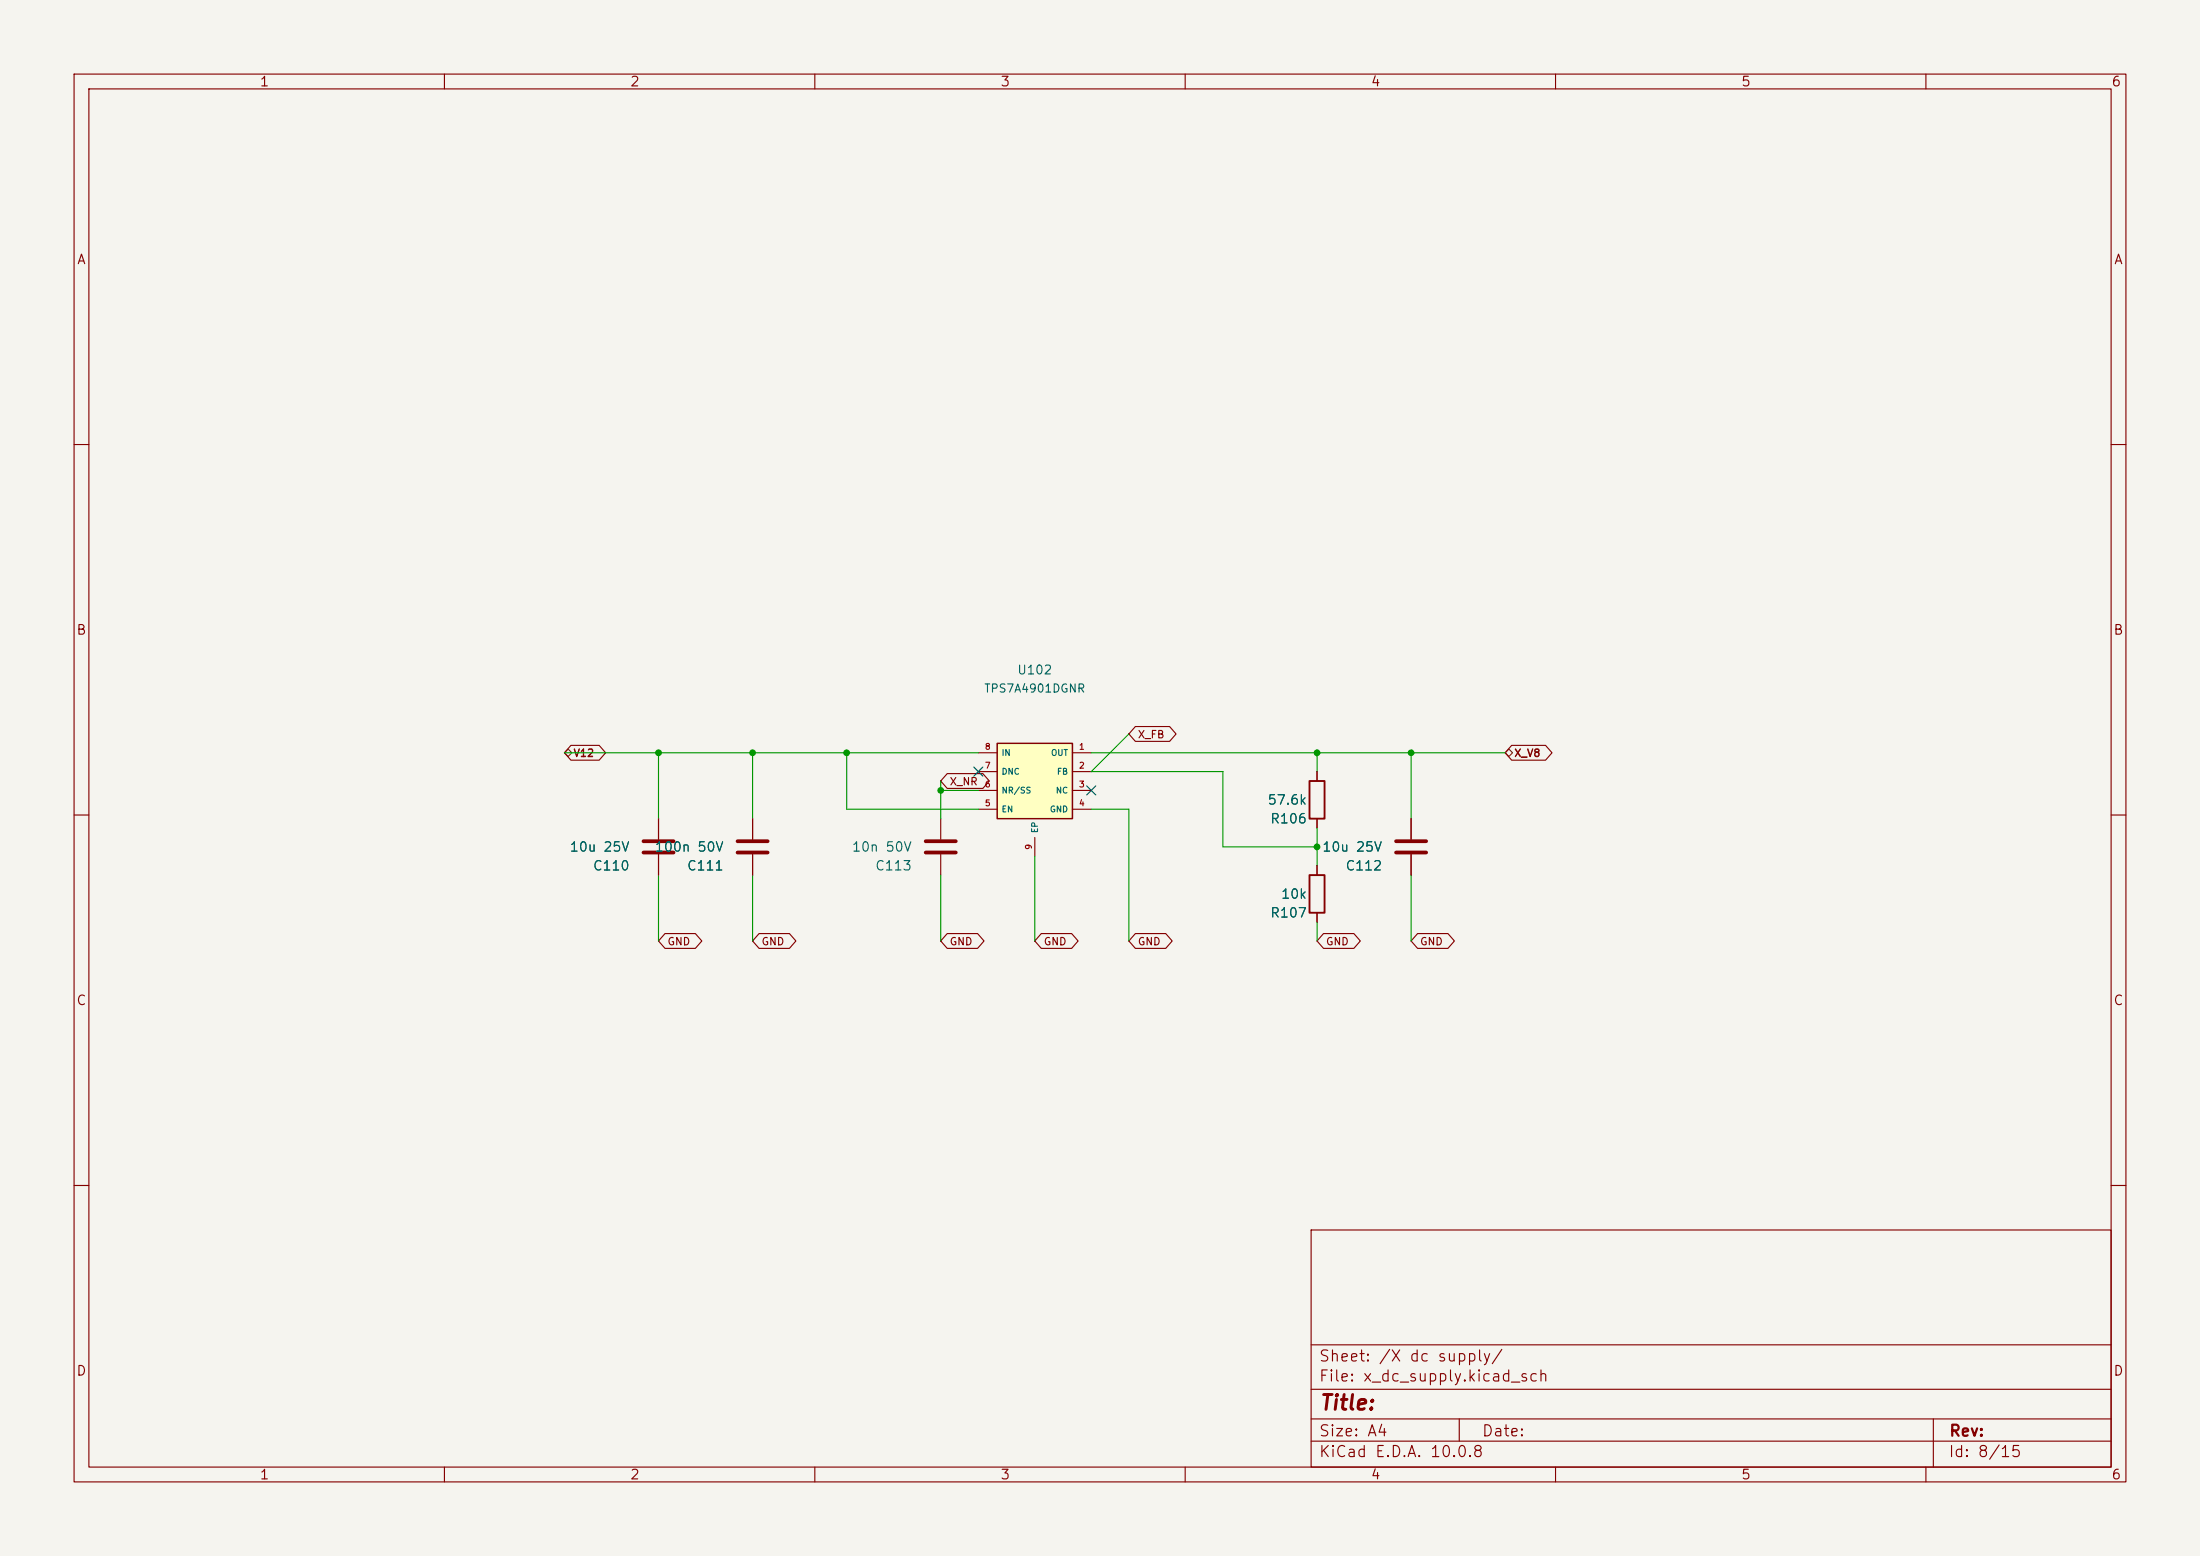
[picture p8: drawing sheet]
<svg xmlns="http://www.w3.org/2000/svg" width="297mm" height="210mm" viewBox="0 0 297 210" stroke-linecap="round" stroke-linejoin="round" font-family="sans-serif">
<path d="M0 0h297v210h-297z" fill="#f5f4ef" stroke="#f5f4ef" stroke-width=".14"/>
<g fill="none" stroke="#840000" stroke-width=".15">
<path d="M10 10h277v190h-277zM12 12h273v186h-273zM60 10v2M110 10v2M160 10v2M210 10v2M260 10v2M10 60h2M285 60h2M10 110h2M127 110.5v2.8M127 115.3v2.8"/>
<path d="M177.8 116.8v1.3M285 110h2M177.8 123.2v1.3M10 160h2M177 166h108v32h-108zM285 160h2M60 198v2M110 198v2M160 198v2M177 194.5h108M177 191.5h108M177 187.5h108"/>
<path d="M177 181.5h108M197 191.5v3M210 198v2M260 198v2M261 191.5v6.5"/>
</g>
<path d="M176.8 118.1h2v5.1h-2z" fill="none" stroke="#840000" stroke-width=".25"/>
<path d="M125 115.1h4M125 113.5h4" fill="none" stroke="#840000" stroke-width=".51"/>
<path d="M134.6 100.3h10.2v10.2h-10.2z" fill="#ffffc2"/>
<path d="M134.6 100.3h10.2v10.2h-10.2z" fill="none" stroke="#840000" stroke-width=".2"/>
<g fill="none" stroke="#840000" stroke-width=".15">
<path d="M153.3 98.1h4.6l.9 1-.9 1h-4.6l-.9-1zM77.1 100.6h3.8l.9 1-.9 1h-3.8l-.9-1zM88.9 110.5v2.8M88.9 115.3v2.8M101.6 110.5v2.8M101.6 115.3v2.8M127.9 104.4h4.8l.9 1-.9 1h-4.8l-.9-1zM132.1 101.6h2.5M132.1 104.1h2.5M132.1 106.7h2.5M132.1 109.2h2.5M139.7 113v2.6"/>
<path d="M144.8 101.6h2.5M144.8 104.1h2.5M144.8 106.7h2.5M144.8 109.2h2.5M177.8 104.1v1.3M177.8 110.5v1.3M177.8 116.8v1.3M190.5 110.5v2.8M190.5 115.3v2.8M204.1 100.6h4.5l.9 1-.9 1h-4.5l-.9-1zM89.8 126h4.1l.8 1-.8 1h-4.1l-.9-1zM102.5 126h4.1l.8 1-.8 1h-4.1l-.9-1z"/>
<path d="M127.9 126h4.1l.8 1-.8 1h-4.1l-.9-1zM140.6 126h4.1l.8 1-.8 1h-4.1l-.9-1zM153.3 126h4.1l.8 1-.8 1h-4.1l-.9-1zM177.8 123.2v1.3M178.7 126h4.1l.8 1-.8 1h-4.1l-.9-1zM191.4 126h4.1l.8 1-.8 1h-4.1l-.9-1z"/>
</g>
<path d="M176.8 105.4h2v5.1h-2z" fill="none" stroke="#840000" stroke-width=".25"/>
<path d="M86.9 115.1h4M86.9 113.5h4M99.6 115.1h4M99.6 113.5h4M188.5 115.1h4M188.5 113.5h4" fill="none" stroke="#840000" stroke-width=".51"/>
<path d="M76.7 101.1l.5 .5-.5 .5-.5-.5zM203.7 101.1l.5 .5-.5 .5-.5-.5z" fill="none" stroke="#725600" stroke-width=".15"/>
<g fill="none" stroke="#009600" stroke-width=".15">
<path d="M152.4 99.1l-5.1 5h17.8v10.2h12.7M76.2 101.6h55.9M88.9 101.6v8.9M88.9 118.1v8.9M101.6 101.6v8.9M101.6 118.1v8.9M114.3 101.6v7.6h17.8M127 106.7h5.1M127 105.4v5.1M127 118.1v8.9M139.7 115.6v11.4M147.3 101.6h55.9"/>
<path d="M147.3 109.2h5.1v17.8M177.8 101.6v2.5M177.8 111.8v5M190.5 101.6v8.9M190.5 118.1v8.9M177.8 124.5v2.5"/>
</g>
<path d="M131.5 103.5l1.2 1.2M132.7 103.5l-1.2 1.2M146.7 106.1l1.2 1.2M147.9 106.1l-1.2 1.2" fill="none" stroke="#000084" stroke-width=".15"/>
<g fill="#009600">
<circle cx="127" cy="106.7" r=".46"/>
<circle cx="88.9" cy="101.6" r=".46"/>
<circle cx="101.6" cy="101.6" r=".46"/>
<circle cx="114.3" cy="101.6" r=".46"/>
<circle cx="177.8" cy="101.6" r=".46"/>
<circle cx="177.8" cy="114.3" r=".46"/>
<circle cx="190.5" cy="101.6" r=".46"/>
</g>
<text font-size="2" fill="#840000" x="178" y="190.8">Title:</text>
<g font-size="1.5" fill="#840000">
<text x="178" y="184.1">Sheet: /X dc supply/</text>
<text x="178" y="186.8">File: x_dc_supply.kicad_sch</text>
<text x="178" y="197">KiCad E.D.A. 10.0.8</text>
<text x="178" y="194.2">Size: A4</text>
<text x="200" y="194.2">Date:</text>
<text x="263" y="197">Id: 8/15</text>
<text x="263" y="194.2">Rev:</text>
</g>
<g font-size="1.3" fill="#840000">
<text x="35" y="12">1</text>
<text x="85" y="12">2</text>
<text x="135" y="12">3</text>
<text x="185" y="12">4</text>
<text x="235" y="12">5</text>
<text x="285" y="12">6</text>
<text x="10.3" y="36">A</text>
<text x="285.3" y="36">A</text>
<text x="10.2" y="86">B</text>
<text x="285.2" y="86">B</text>
<text x="10.2" y="136">C</text>
<text x="285.2" y="136">C</text>
<text x="10.2" y="186">D</text>
<text x="285.2" y="186">D</text>
<text x="35" y="200">1</text>
<text x="85" y="200">2</text>
<text x="135" y="200">3</text>
<text x="185" y="200">4</text>
<text x="235" y="200">5</text>
<text x="285" y="200">6</text>
</g>
<g font-size="1.3" fill="#006464">
<text x="171" y="108.9">57.6k</text>
<text x="171.4" y="111.5">R106</text>
<text x="76.8" y="115.3">10u 25V</text>
<text x="80" y="117.8">C110</text>
<text x="88.3" y="115.3">100n 50V</text>
<text x="92.7" y="117.8">C111</text>
<text x="114.9" y="115.3">10n 50V</text>
<text x="118.1" y="117.8">C113</text>
<text x="178.4" y="115.3">10u 25V</text>
<text x="181.6" y="117.8">C112</text>
<text x="171.4" y="124.2">R107</text>
<text x="172.8" y="121.6">10k</text>
</g>
<text font-size="1.2" fill="#006464" x="137.2" y="91.3">U102</text>
<text font-size="1.1" fill="#006464" x="132.8" y="93.7">TPS7A4901DGNR</text>
<g font-size="1" fill="#840000">
<text x="153.5" y="99.9">X_FB</text>
<text x="128.1" y="106.2">X_NR</text>
<text x="90" y="127.8">GND</text>
<text x="102.7" y="127.8">GND</text>
<text x="128.1" y="127.8">GND</text>
<text x="140.8" y="127.8">GND</text>
<text x="153.5" y="127.8">GND</text>
<text x="178.9" y="127.8">GND</text>
<text x="191.6" y="127.8">GND</text>
</g>
<g font-size="1" fill="#725600">
<text x="77.4" y="102.4">V12</text>
<text x="204.4" y="102.4">X_V8</text>
</g>
<g font-size=".8" fill="#a90000">
<text x="132.9" y="101.4">8</text>
<text x="145.6" y="101.4">1</text>
<text x="132.9" y="106.5">6</text>
<text x="132.9" y="103.9">7</text>
<text x="145.6" y="103.9">2</text>
<text x="145.6" y="106.5">3</text>
<text x="132.9" y="109">5</text>
<text x="145.6" y="109">4</text>
<text x="139.5" y="114.8" transform="rotate(-90 139.5 114.8)">9</text>
</g>
<g font-size=".8" fill="#006464">
<text x="135.1" y="107.3">NR/SS</text>
<text x="135.1" y="104.7">DNC</text>
<text x="135.1" y="102.2">IN</text>
<text x="141.8" y="102.2">OUT</text>
<text x="142.5" y="107.3">NC</text>
<text x="142.6" y="104.7">FB</text>
<text x="135.1" y="109.8">EN</text>
<text x="140.3" y="112.5" transform="rotate(-90 140.3 112.5)">EP</text>
<text x="141.7" y="109.8">GND</text>
</g>
</svg>
